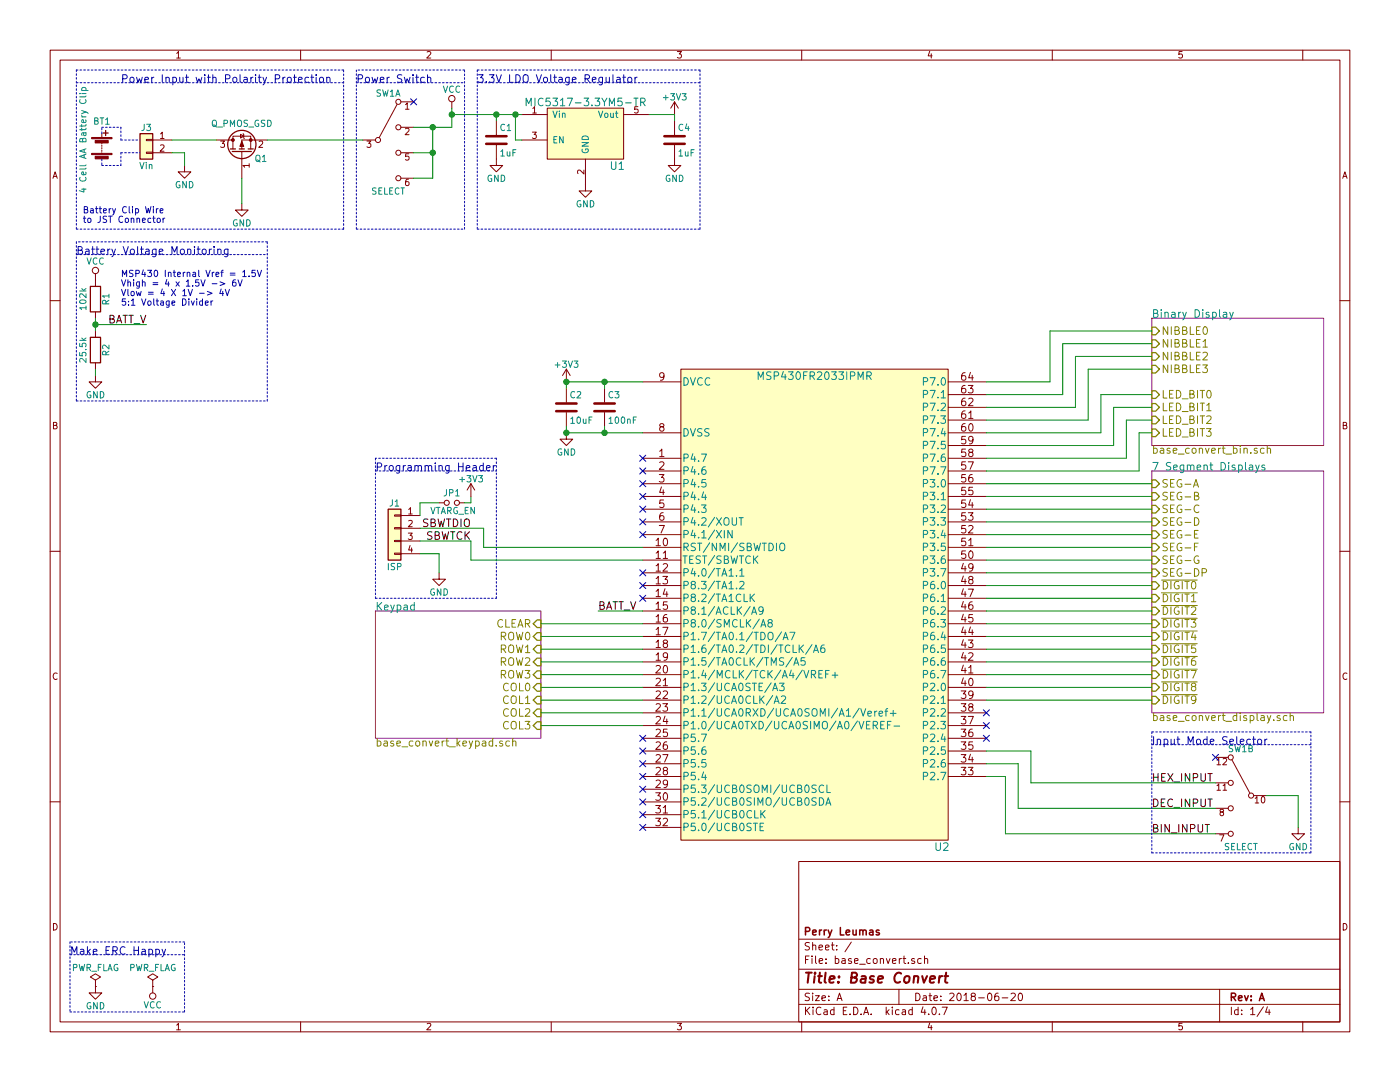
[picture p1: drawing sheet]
EESchema Schematic File Version 4
LIBS:base_convert-cache
EELAYER 26 0
EELAYER END
$Descr A 11000 8500
encoding utf-8
Sheet 1 4
Title "Base Convert"
Date "2018-06-20"
Rev "A"
Comp "Perry Leumas"
Comment1 ""
Comment2 ""
Comment3 ""
Comment4 ""
$EndDescr
$Sheet
S 9050 2500 1350 1000
U 5AEDC370
F0 "Binary Display" 60
F1 "base_convert_bin.sch" 60
F2 "LED_BIT0" I L 9050 3100 60 
F3 "LED_BIT1" I L 9050 3200 60 
F4 "LED_BIT2" I L 9050 3300 60 
F5 "LED_BIT3" I L 9050 3400 60 
F6 "NIBBLE0" I L 9050 2600 60 
F7 "NIBBLE1" I L 9050 2700 60 
F8 "NIBBLE2" I L 9050 2800 60 
F9 "NIBBLE3" I L 9050 2900 60 
$EndSheet
$Sheet
S 2950 4800 1300 1000
U 5AEC7C6F
F0 "Keypad" 60
F1 "base_convert_keypad.sch" 60
F2 "ROW0" I R 4250 5000 60 
F3 "ROW1" I R 4250 5100 60 
F4 "ROW2" I R 4250 5200 60 
F5 "ROW3" I R 4250 5300 60 
F6 "COL0" I R 4250 5400 60 
F7 "COL1" I R 4250 5500 60 
F8 "COL2" I R 4250 5600 60 
F9 "COL3" I R 4250 5700 60 
F10 "CLEAR" I R 4250 4900 60 
$EndSheet
$Sheet
S 9050 3700 1350 1900
U 5AEA74C1
F0 "7 Segment Displays" 60
F1 "base_convert_display.sch" 60
F2 "SEG-A" I L 9050 3800 60 
F3 "SEG-B" I L 9050 3900 60 
F4 "SEG-C" I L 9050 4000 60 
F5 "SEG-D" I L 9050 4100 60 
F6 "SEG-E" I L 9050 4200 60 
F7 "SEG-F" I L 9050 4300 60 
F8 "SEG-G" I L 9050 4400 60 
F9 "SEG-DP" I L 9050 4500 60 
F10 "~DIGIT0" I L 9050 4600 60 
F11 "~DIGIT1" I L 9050 4700 60 
F12 "~DIGIT2" I L 9050 4800 60 
F13 "~DIGIT3" I L 9050 4900 60 
F14 "~DIGIT4" I L 9050 5000 60 
F15 "~DIGIT5" I L 9050 5100 60 
F16 "~DIGIT6" I L 9050 5200 60 
F17 "~DIGIT7" I L 9050 5300 60 
F18 "~DIGIT8" I L 9050 5400 60 
F19 "~DIGIT9" I L 9050 5500 60 
$EndSheet
$Comp
L MPD_BatteryClip:BC4AAW BT1
U 1 1
P 800 1150
F 0 "BT1" H 800 1350 50  0000 C CNN
F 1 "4 Cell AA Battery Clip" V 650 1200 50  0000 C CNN
F 2 "MPD:BC4AAW" V 800 1210 50  0001 C CNN
F 3 "http://www.memoryprotectiondevices.com/datasheets/BC4AAW-datasheet.pdf" V 800 1210 50  0001 C CNN
F 4 "HOLDER BATT 4-AA CELLS WIRE LDS" H 800 1150 60  0001 C CNN "Description"
F 5 "MPD (Memory Protection Devices)" H 800 1150 60  0001 C CNN "Manufacture"
F 6 "BC4AAW" H 800 1150 60  0001 C CNN "Mfg Part Number"
F 7 "Wire" H 800 1150 60  0001 C CNN "Package"
	1    800  1150
	1    0    0    -1  
$EndComp
$Comp
L base_convert-rescue:GND #PWR01
U 1 1
P 1450 1300
F 0 "#PWR01" H 1450 1050 50  0001 C CNN
F 1 "GND" H 1450 1150 50  0000 C CNN
F 2 "" H 1450 1300 50  0001 C CNN
F 3 "" H 1450 1300 50  0001 C CNN
	1    1450 1300
	1    0    0    -1  
$EndComp
$Comp
L base_convert-rescue:Q_PMOS_GSD Q1
U 1 1
P 1900 1200
F 0 "Q1" V 1850 1100 50  0000 R CNN
F 1 "Q_PMOS_GSD" V 2125 1200 50  0000 C CNN
F 2 "TO_SOT_Packages_SMD:SOT-23" H 2100 1300 50  0001 C CNN
F 3 "http://www.vishay.com/docs/64004/si2323dds.pdf" H 1900 1200 50  0001 C CNN
F 4 "MOSFET P-CH 20V 5.3A SOT-23" H 2100 1350 50  0001 C CNN "Description"
F 5 "Vishay Siliconix" H 2100 1350 50  0001 C CNN "Manufacture"
F 6 "SI2323DDS-T1-GE3" H 2100 1350 50  0001 C CNN "Mfg Part Number"
F 7 "SOT-23" H 2100 1350 50  0001 C CNN "Package"
	1    1900 1200
	0    -1   -1   0   
$EndComp
$Comp
L base_convert-rescue:GND #PWR02
U 1 1
P 1900 1600
F 0 "#PWR02" H 1900 1350 50  0001 C CNN
F 1 "GND" H 1900 1450 50  0000 C CNN
F 2 "" H 1900 1600 50  0001 C CNN
F 3 "" H 1900 1600 50  0001 C CNN
	1    1900 1600
	1    0    0    -1  
$EndComp
$Comp
L base_convert-rescue:GND #PWR03
U 1 1
P 4450 3400
F 0 "#PWR03" H 4450 3150 50  0001 C CNN
F 1 "GND" H 4450 3250 50  0000 C CNN
F 2 "" H 4450 3400 50  0001 C CNN
F 3 "" H 4450 3400 50  0001 C CNN
	1    4450 3400
	1    0    0    -1  
$EndComp
$Comp
L base_convert-rescue:C C2
U 1 1
P 4450 3200
F 0 "C2" H 4475 3300 50  0000 L CNN
F 1 "10uF" H 4475 3100 50  0000 L CNN
F 2 "Capacitors_SMD:C_0805" H 4488 3050 50  0001 C CNN
F 3 "http://www.samsungsem.com/kr/support/product-search/mlcc/CL21A106KQFNNNG.jsp" H 4450 3200 50  0001 C CNN
F 4 "CAP CER 10UF 6.3V X5R 0805" H 4450 3200 60  0001 C CNN "Description"
F 5 "Samsung Electro-Mechanics" H 4450 3200 60  0001 C CNN "Manufacture"
F 6 "CL21A106MQFNNNE" H 4450 3200 60  0001 C CNN "Mfg Part Number"
F 7 "0805" H 4450 3200 60  0001 C CNN "Package"
	1    4450 3200
	1    0    0    -1  
$EndComp
$Comp
L base_convert-rescue:C C3
U 1 1
P 4750 3200
F 0 "C3" H 4775 3300 50  0000 L CNN
F 1 "100nF" H 4775 3100 50  0000 L CNN
F 2 "Capacitors_SMD:C_0805" H 4788 3050 50  0001 C CNN
F 3 "http://www.samsungsem.com/kr/support/product-search/mlcc/CL21B104KOANNNC.jsp" H 4750 3200 50  0001 C CNN
F 4 "CAP CER 0.1UF 16V X7R 0805" H 4750 3200 60  0001 C CNN "Description"
F 5 "Samsung Electro-Mechanics" H 4750 3200 60  0001 C CNN "Manufacture"
F 6 "CL21B104KOANNNC" H 4750 3200 60  0001 C CNN "Mfg Part Number"
F 7 "0805" H 4750 3200 60  0001 C CNN "Package"
	1    4750 3200
	1    0    0    -1  
$EndComp
$Comp
L Switch_CK:SS-24E06-TG5P SW1
U 1 1
P 3050 1100
F 0 "SW1" H 3050 1470 50  0000 C CNN
F 1 "SELECT" H 3050 700 50  0000 C CNN
F 2 "Switch_CK:DP4T_SS-24E06-TG5P" H 3050 1300 50  0001 C CNN
F 3 "https://media.digikey.com/pdf/Data%20Sheets/C&K/SS-24E06-TG_5_(P).pdf" H 3050 1300 50  0001 C CNN
F 4 "SWITCH SLIDE DP4T 300MA 30V" H 3050 1570 50  0001 C CNN "Description"
F 5 "C&K" H 3050 1570 50  0001 C CNN "Manufacture"
F 6 "SS-24E06-TG 5 (P)" H 3050 1570 50  0001 C CNN "Mfg Part Number"
F 7 "PC Pin" H 3050 1570 50  0001 C CNN "Package"
	1    3050 1100
	1    0    0    -1  
$EndComp
$Comp
L Switch_CK:SS-24E06-TG5P SW1
U 2 1
P 9750 6250
F 0 "SW1" H 9750 6620 50  0000 C CNN
F 1 "SELECT" H 9750 5850 50  0000 C CNN
F 2 "Switch_CK:DP4T_SS-24E06-TG5P" H 9750 6450 50  0001 C CNN
F 3 "https://media.digikey.com/pdf/Data%20Sheets/C&K/SS-24E06-TG_5_(P).pdf" H 9750 6450 50  0001 C CNN
F 4 "SWITCH SLIDE DP4T 300MA 30V" H 9750 6720 50  0001 C CNN "Description"
F 5 "C&K" H 9750 6720 50  0001 C CNN "Manufacture"
F 6 "SS-24E06-TG 5 (P)" H 9750 6720 50  0001 C CNN "Mfg Part Number"
F 7 "PC Pin" H 9750 6720 50  0001 C CNN "Package"
	2    9750 6250
	-1   0    0    -1  
$EndComp
$Comp
L base_convert-rescue:GND #PWR04
U 1 1
P 10200 6500
F 0 "#PWR04" H 10200 6250 50  0001 C CNN
F 1 "GND" H 10200 6350 50  0000 C CNN
F 2 "" H 10200 6500 50  0001 C CNN
F 3 "" H 10200 6500 50  0001 C CNN
	1    10200 6500
	-1   0    0    -1  
$EndComp
$Comp
L base_convert-rescue:R R1
U 1 1
P 750 2350
F 0 "R1" V 830 2350 50  0000 C CNN
F 1 "102k" V 650 2350 50  0000 C CNN
F 2 "Resistors_SMD:R_0603" V 680 2350 50  0001 C CNN
F 3 "http://rohmfs.rohm.com/en/products/databook/datasheet/passive/resistor/chip_resistor/mcr_g.pdf" H 750 2350 50  0001 C CNN
F 4 "RES SMD 102K OHM 1% 1/10W 0603" H 750 2350 60  0001 C CNN "Description"
F 5 "Rohm Semiconductor" H 750 2350 60  0001 C CNN "Manufacture"
F 6 "MCR03ERTF1023" H 750 2350 60  0001 C CNN "Mfg Part Number"
F 7 "0603" H 750 2350 60  0001 C CNN "Package"
	1    750  2350
	1    0    0    -1  
$EndComp
$Comp
L base_convert-rescue:R R2
U 1 1
P 750 2750
F 0 "R2" V 830 2750 50  0000 C CNN
F 1 "25.5k" V 650 2750 50  0000 C CNN
F 2 "Resistors_SMD:R_0603" V 680 2750 50  0001 C CNN
F 3 "http://rohmfs.rohm.com/en/products/databook/datasheet/passive/resistor/chip_resistor/mcr_g.pdf" H 750 2750 50  0001 C CNN
F 4 "RES SMD 25.5K OHM 1% 1/10W 0603" H 750 2750 60  0001 C CNN "Description"
F 5 "Rohm Semiconductor" H 750 2750 60  0001 C CNN "Manufacture"
F 6 "MCR03ERTF2552" H 750 2750 60  0001 C CNN "Mfg Part Number"
F 7 "0603" H 750 2750 60  0001 C CNN "Package"
	1    750  2750
	1    0    0    -1  
$EndComp
$Comp
L base_convert-rescue:GND #PWR05
U 1 1
P 750 2950
F 0 "#PWR05" H 750 2700 50  0001 C CNN
F 1 "GND" H 750 2800 50  0000 C CNN
F 2 "" H 750 2950 50  0001 C CNN
F 3 "" H 750 2950 50  0001 C CNN
	1    750  2950
	1    0    0    -1  
$EndComp
$Comp
L base_convert-rescue:Conn_01x04 J1
U 1 1
P 3100 4150
F 0 "J1" H 3100 4350 50  0000 C CNN
F 1 "ISP" H 3100 3850 50  0000 C CNN
F 2 "Connector_PinHeader_2.54mm:PinHeader_1x04_P2.54mm_Horizontal" H 3100 4150 50  0001 C CNN
F 3 "https://cdn.harwin.com/pdfs/M20-975.pdf" H 3100 4150 50  0001 C CNN
F 4 "4POS SIL HORIZONTAL PIN HEADER" H 0   0   50  0001 C CNN "Description"
F 5 "Harwin Inc." H 0   0   50  0001 C CNN "Manufacture"
F 6 "M20-9750446" H 0   0   50  0001 C CNN "Mfg Part Number"
F 7 "4PIN THT" H 0   0   50  0001 C CNN "Package"
	1    3100 4150
	-1   0    0    -1  
$EndComp
$Comp
L base_convert-rescue:GND #PWR06
U 1 1
P 3450 4500
F 0 "#PWR06" H 3450 4250 50  0001 C CNN
F 1 "GND" H 3450 4350 50  0000 C CNN
F 2 "" H 3450 4500 50  0001 C CNN
F 3 "" H 3450 4500 50  0001 C CNN
	1    3450 4500
	1    0    0    -1  
$EndComp
$Comp
L base_convert-rescue:C C1
U 1 1
P 3900 1100
F 0 "C1" H 3925 1200 50  0000 L CNN
F 1 "1uF" H 3925 1000 50  0000 L CNN
F 2 "Capacitors_SMD:C_0805" H 3938 950 50  0001 C CNN
F 3 "http://www.samsungsem.com/kr/support/product-search/mlcc/CL21B105KOFNNNG.jsp" H 3900 1100 50  0001 C CNN
F 4 "CAP CER 1UF 16V X7R 0805" H 3900 1100 60  0001 C CNN "Description"
F 5 "Samsung Electro-Mechanics" H 3900 1100 60  0001 C CNN "Manufacture"
F 6 "CL21B105KOFNNNG" H 3900 1100 60  0001 C CNN "Mfg Part Number"
F 7 "0805" H 3900 1100 60  0001 C CNN "Package"
	1    3900 1100
	1    0    0    -1  
$EndComp
$Comp
L base_convert-rescue:GND #PWR07
U 1 1
P 3900 1250
F 0 "#PWR07" H 3900 1000 50  0001 C CNN
F 1 "GND" H 3900 1100 50  0000 C CNN
F 2 "" H 3900 1250 50  0001 C CNN
F 3 "" H 3900 1250 50  0001 C CNN
	1    3900 1250
	1    0    0    -1  
$EndComp
$Comp
L base_convert-rescue:GND #PWR08
U 1 1
P 4600 1450
F 0 "#PWR08" H 4600 1200 50  0001 C CNN
F 1 "GND" H 4600 1300 50  0000 C CNN
F 2 "" H 4600 1450 50  0001 C CNN
F 3 "" H 4600 1450 50  0001 C CNN
	1    4600 1450
	1    0    0    -1  
$EndComp
$Comp
L base_convert-rescue:GND #PWR09
U 1 1
P 5300 1250
F 0 "#PWR09" H 5300 1000 50  0001 C CNN
F 1 "GND" H 5300 1100 50  0000 C CNN
F 2 "" H 5300 1250 50  0001 C CNN
F 3 "" H 5300 1250 50  0001 C CNN
	1    5300 1250
	1    0    0    -1  
$EndComp
$Comp
L base_convert-rescue:VCC #PWR010
U 1 1
P 750 2200
F 0 "#PWR010" H 750 2050 50  0001 C CNN
F 1 "VCC" H 750 2350 50  0000 C CNN
F 2 "" H 750 2200 50  0001 C CNN
F 3 "" H 750 2200 50  0001 C CNN
	1    750  2200
	1    0    0    -1  
$EndComp
$Comp
L base_convert-rescue:+3V3 #PWR011
U 1 1
P 5300 900
F 0 "#PWR011" H 5300 750 50  0001 C CNN
F 1 "+3V3" H 5300 1040 50  0000 C CNN
F 2 "" H 5300 900 50  0001 C CNN
F 3 "" H 5300 900 50  0001 C CNN
	1    5300 900 
	1    0    0    -1  
$EndComp
$Comp
L base_convert-rescue:Jumper_NO_Small JP1
U 1 1
P 3550 3950
F 0 "JP1" H 3550 4030 50  0000 C CNN
F 1 "VTARG_EN" H 3560 3890 50  0000 C CNN
F 2 "Resistors_SMD:R_1206" H 3550 3950 50  0001 C CNN
F 3 "http://www.yageo.com/documents/recent/PYu-RC_Group_51_RoHS_L_9.pdf" H 3550 3950 50  0001 C CNN
F 4 "RES SMD 0 OHM JUMPER 1/4W 1206" H 3550 3950 60  0001 C CNN "Description"
F 5 "Yageo" H 3550 3950 60  0001 C CNN "Manufacture"
F 6 "RC1206JR-070RL" H 3550 3950 60  0001 C CNN "Mfg Part Number"
F 7 "1206" H 3550 3950 60  0001 C CNN "Package"
	1    3550 3950
	1    0    0    -1  
$EndComp
$Comp
L base_convert-rescue:VCC #PWR012
U 1 1
P 3550 850
F 0 "#PWR012" H 3550 700 50  0001 C CNN
F 1 "VCC" H 3550 1000 50  0000 C CNN
F 2 "" H 3550 850 50  0001 C CNN
F 3 "" H 3550 850 50  0001 C CNN
	1    3550 850 
	1    0    0    -1  
$EndComp
$Comp
L base_convert-rescue:+3V3 #PWR013
U 1 1
P 4450 3000
F 0 "#PWR013" H 4450 2850 50  0001 C CNN
F 1 "+3V3" H 4450 3140 50  0000 C CNN
F 2 "" H 4450 3000 50  0001 C CNN
F 3 "" H 4450 3000 50  0001 C CNN
	1    4450 3000
	1    0    0    -1  
$EndComp
$Comp
L MSP430:MSP430FR2033IPMR U2
U 1 1
P 5050 3000
F 0 "U2" H 7400 -650 60  0000 C CNN
F 1 "MSP430FR2033IPMR" H 6400 3050 60  0000 C CNN
F 2 "Housings_QFP:LQFP-64_10x10mm_Pitch0.5mm" H 6400 3150 60  0001 C CNN
F 3 "http://www.ti.com/lit/ds/symlink/msp430fr2032.pdf" H 5050 3000 60  0001 C CNN
F 4 "IC MCU 16BIT 15.5KB FRAM 64LQFP" H 7400 -150 50  0001 C CNN "Description"
F 5 "Texas Instruments" H 7400 -150 50  0001 C CNN "Manufacture"
F 6 "MSP430FR2033IPMR" H 7400 -150 50  0001 C CNN "Mfg Part Number"
F 7 "64LQFP" H 7400 -150 50  0001 C CNN "Package"
	1    5050 3000
	1    0    0    -1  
$EndComp
$Comp
L Regulator_Microchip:MIC5317 U1
U 1 1
P 4600 900
F 0 "U1" H 4850 500 60  0000 C CNN
F 1 "MIC5317-3.3YM5-TR" H 4600 1000 60  0000 C CNN
F 2 "TO_SOT_Packages_SMD:SOT-23-5" H 4600 900 60  0001 C CNN
F 3 "http://www.microchip.com/mymicrochip/filehandler.aspx?ddocname=en579427" H 4600 900 60  0001 C CNN
F 4 "IC REG LINEAR 3.3V 150MA SOT23-5" H 4600 900 60  0001 C CNN "Description"
F 5 "Microchip Technology" H 4600 900 60  0001 C CNN "Manufacture"
F 6 "MIC5317-3.3YM5-TR" H 4600 900 60  0001 C CNN "Mfg Part Number"
F 7 "SOT23-5" H 4600 900 60  0001 C CNN "Package"
	1    4600 900 
	1    0    0    -1  
$EndComp
$Comp
L base_convert-rescue:C C4
U 1 1
P 5300 1100
F 0 "C4" H 5325 1200 50  0000 L CNN
F 1 "1uF" H 5325 1000 50  0000 L CNN
F 2 "Capacitors_SMD:C_0805" H 5338 950 50  0001 C CNN
F 3 "http://www.samsungsem.com/kr/support/product-search/mlcc/CL21B105KOFNNNG.jsp" H 5300 1100 50  0001 C CNN
F 4 "CAP CER 1UF 16V X7R 0805" H 5300 1100 60  0001 C CNN "Description"
F 5 "Samsung Electro-Mechanics" H 5300 1100 60  0001 C CNN "Manufacture"
F 6 "CL21B105KOFNNNG" H 5300 1100 60  0001 C CNN "Mfg Part Number"
F 7 "0805" H 5300 1100 60  0001 C CNN "Package"
	1    5300 1100
	1    0    0    -1  
$EndComp
$Comp
L base_convert-rescue:Conn_01x02 J3
U 1 1
P 1150 1100
F 0 "J3" H 1150 1200 50  0000 C CNN
F 1 "Vin" H 1150 900 50  0000 C CNN
F 2 "Connectors_JST:JST_PH_S2B-PH-K_02x2.00mm_Angled" H 1150 1100 50  0001 C CNN
F 3 "http://www.jst-mfg.com/product/pdf/eng/ePH.pdf" H 1150 1100 50  0001 C CNN
F 4 "CONN HEADER PH SIDE 2POS 2MM" H 1150 1100 60  0001 C CNN "Description"
F 5 "JST Sales America Inc." H 1150 1100 60  0001 C CNN "Manufacture"
F 6 "S2B-PH-K-S(LF)(SN)" H 1150 1100 60  0001 C CNN "Mfg Part Number"
F 7 "2.0mm Pin" H 1150 1100 60  0001 C CNN "Package"
	1    1150 1100
	-1   0    0    -1  
$EndComp
$Comp
L base_convert-rescue:PWR_FLAG #FLG014
U 1 1
P 750 7750
F 0 "#FLG014" H 750 7825 50  0001 C CNN
F 1 "PWR_FLAG" H 750 7900 50  0000 C CNN
F 2 "" H 750 7750 50  0001 C CNN
F 3 "" H 750 7750 50  0001 C CNN
	1    750  7750
	1    0    0    -1  
$EndComp
$Comp
L base_convert-rescue:GND #PWR015
U 1 1
P 750 7750
F 0 "#PWR015" H 750 7500 50  0001 C CNN
F 1 "GND" H 750 7600 50  0000 C CNN
F 2 "" H 750 7750 50  0001 C CNN
F 3 "" H 750 7750 50  0001 C CNN
	1    750  7750
	1    0    0    -1  
$EndComp
$Comp
L base_convert-rescue:VCC #PWR016
U 1 1
P 1200 7750
F 0 "#PWR016" H 1200 7600 50  0001 C CNN
F 1 "VCC" H 1200 7900 50  0000 C CNN
F 2 "" H 1200 7750 50  0001 C CNN
F 3 "" H 1200 7750 50  0001 C CNN
	1    1200 7750
	-1   0    0    1   
$EndComp
$Comp
L base_convert-rescue:PWR_FLAG #FLG017
U 1 1
P 1200 7750
F 0 "#FLG017" H 1200 7825 50  0001 C CNN
F 1 "PWR_FLAG" H 1200 7900 50  0000 C CNN
F 2 "" H 1200 7750 50  0001 C CNN
F 3 "" H 1200 7750 50  0001 C CNN
	1    1200 7750
	1    0    0    -1  
$EndComp
Text Label 9050 6350 0    60   ~ 0
DEC_INPUT
Text Label 9050 6150 0    60   ~ 0
HEX_INPUT
Text Label 9050 6550 0    60   ~ 0
BIN_INPUT
Text Label 1150 2550 2    60   ~ 0
BATT_V
Text Label 3700 4150 2    60   ~ 0
SBWTDIO
Text Label 3700 4250 2    60   ~ 0
SBWTCK
Text Notes 2950 3700 0    60   ~ 0
Programming Header
Text Notes 3750 650  0    60   ~ 0
3.3V LDO Voltage Regulator
Text Notes 9050 5850 0    60   ~ 0
Input Mode Selector
Text Notes 950  650  0    60   ~ 0
Power Input with Polarity Protection
Text Notes 2800 650  0    60   ~ 0
Power Switch
Text Notes 950  2400 0    50   ~ 0
MSP430 Internal Vref = 1.5V\nVhigh = 4 x 1.5V -> 6V\nVlow = 4 X 1V -> 4V\n5:1 Voltage Divider
Text Notes 600  2000 0    60   ~ 0
Battery Voltage Monitoring
Text Label 4700 4800 0    60   ~ 0
BATT_V
Text Notes 650  1750 0    50   ~ 0
Battery Clip Wire \nto JST Connector
Text Notes 550  7500 0    60   ~ 0
Make ERC Happy
Wire Wire Line
	1900 1600 1900 1400
Wire Wire Line
	4450 3000 4750 3000
Wire Wire Line
	4450 3000 4450 3050
Wire Wire Line
	4750 3000 4750 3050
Wire Wire Line
	4450 3350 4450 3400
Wire Wire Line
	4450 3400 4750 3400
Wire Wire Line
	3400 1400 3250 1400
Wire Wire Line
	10200 6500 10200 6250
Wire Wire Line
	10200 6250 9950 6250
Wire Wire Line
	750  2950 750  2900
Wire Wire Line
	750  2500 750  2550
Wire Wire Line
	750  2550 1150 2550
Wire Wire Line
	3300 4350 3450 4350
Wire Wire Line
	3450 4350 3450 4500
Wire Wire Line
	7750 3800 9050 3800
Wire Wire Line
	9050 3900 7750 3900
Wire Wire Line
	7750 4000 9050 4000
Wire Wire Line
	9050 4100 7750 4100
Wire Wire Line
	7750 4200 9050 4200
Wire Wire Line
	9050 4300 7750 4300
Wire Wire Line
	9050 4400 7750 4400
Wire Wire Line
	7750 3700 8950 3700
Wire Wire Line
	8950 3700 8950 3400
Wire Wire Line
	8950 3400 9050 3400
Wire Wire Line
	7750 3600 8850 3600
Wire Wire Line
	8850 3600 8850 3300
Wire Wire Line
	8850 3300 9050 3300
Wire Wire Line
	9050 3200 8750 3200
Wire Wire Line
	8750 3200 8750 3500
Wire Wire Line
	8750 3500 7750 3500
Wire Wire Line
	7750 3400 8650 3400
Wire Wire Line
	8650 3400 8650 3100
Wire Wire Line
	8650 3100 9050 3100
Wire Wire Line
	9050 2900 8550 2900
Wire Wire Line
	8550 2900 8550 3300
Wire Wire Line
	8550 3300 7750 3300
Wire Wire Line
	7750 3200 8450 3200
Wire Wire Line
	8450 3200 8450 2800
Wire Wire Line
	8450 2800 9050 2800
Wire Wire Line
	9050 2700 8350 2700
Wire Wire Line
	8350 2700 8350 3100
Wire Wire Line
	8350 3100 7750 3100
Wire Wire Line
	7750 3000 8250 3000
Wire Wire Line
	8250 3000 8250 2600
Wire Wire Line
	8250 2600 9050 2600
Wire Wire Line
	7750 4600 9050 4600
Wire Wire Line
	7750 4700 9050 4700
Wire Wire Line
	9050 4800 7750 4800
Wire Wire Line
	7750 4900 9050 4900
Wire Wire Line
	7750 5000 9050 5000
Wire Wire Line
	9050 5100 7750 5100
Wire Wire Line
	7750 5200 9050 5200
Wire Wire Line
	9050 5300 7750 5300
Wire Wire Line
	7750 5400 9050 5400
Wire Wire Line
	4250 5000 5050 5000
Wire Wire Line
	5050 5100 4250 5100
Wire Wire Line
	4250 5200 5050 5200
Wire Wire Line
	5050 5300 4250 5300
Wire Wire Line
	4250 5400 5050 5400
Wire Wire Line
	5050 5500 4250 5500
Wire Wire Line
	4250 5600 5050 5600
Wire Wire Line
	5050 5700 4250 5700
Wire Wire Line
	9050 5500 7750 5500
Wire Wire Line
	9050 4500 7750 4500
Wire Wire Line
	3250 1200 3400 1200
Wire Wire Line
	9550 6550 7900 6550
Wire Wire Line
	7900 6100 7750 6100
Wire Wire Line
	9550 6350 8000 6350
Wire Wire Line
	8000 6000 7750 6000
Wire Wire Line
	9550 6150 8100 6150
Wire Wire Line
	8100 5900 7750 5900
Wire Wire Line
	4250 4900 5050 4900
Wire Wire Line
	3900 900  3900 950 
Wire Wire Line
	4100 1100 4050 1100
Wire Wire Line
	4050 1100 4050 900 
Wire Wire Line
	5100 900  5300 900 
Wire Wire Line
	5300 900  5300 950 
Wire Wire Line
	3400 1000 3400 1200
Wire Wire Line
	3300 4050 3300 3950
Wire Wire Line
	3300 3950 3450 3950
Wire Wire Line
	3650 3950 3700 3950
Wire Wire Line
	3700 3950 3700 3900
Wire Notes Line
	2950 3600 2950 4700
Wire Notes Line
	2950 4700 3900 4700
Wire Notes Line
	3900 4700 3900 3600
Wire Notes Line
	3900 3600 2950 3600
Wire Notes Line
	2950 3700 3900 3700
Wire Wire Line
	3550 1000 3400 1000
Wire Wire Line
	3550 900  3900 900 
Wire Notes Line
	3750 550  3750 1800
Wire Notes Line
	3750 1800 5500 1800
Wire Notes Line
	5500 1800 5500 550 
Wire Notes Line
	5500 550  3750 550 
Wire Notes Line
	3750 650  5500 650 
Wire Wire Line
	7900 6550 7900 6100
Wire Wire Line
	8000 6350 8000 6000
Wire Wire Line
	8100 6150 8100 5900
Wire Notes Line
	9050 5750 9050 6700
Wire Notes Line
	9050 6700 10300 6700
Wire Notes Line
	10300 6700 10300 5750
Wire Notes Line
	10300 5750 9050 5750
Wire Notes Line
	9050 5850 10300 5850
Wire Notes Line
	600  550  600  1800
Wire Notes Line
	600  1800 2700 1800
Wire Notes Line
	2700 1800 2700 550 
Wire Notes Line
	2700 550  600  550 
Wire Notes Line
	600  650  2700 650 
Wire Wire Line
	2850 1100 2100 1100
Wire Notes Line
	2800 550  2800 1800
Wire Notes Line
	2800 1800 3650 1800
Wire Notes Line
	3650 1800 3650 550 
Wire Notes Line
	3650 550  2800 550 
Wire Notes Line
	2800 650  3650 650 
Wire Wire Line
	3550 850  3550 900 
Wire Wire Line
	4750 3400 4750 3350
Wire Wire Line
	5050 4400 3700 4400
Wire Wire Line
	3700 4400 3700 4250
Wire Wire Line
	3700 4250 3300 4250
Wire Wire Line
	3300 4150 3800 4150
Wire Wire Line
	3800 4150 3800 4300
Wire Wire Line
	3800 4300 5050 4300
Wire Notes Line
	600  1900 600  3150
Wire Notes Line
	600  3150 2100 3150
Wire Notes Line
	2100 3150 2100 1900
Wire Notes Line
	2100 1900 600  1900
Wire Notes Line
	600  2000 2100 2000
Wire Wire Line
	4700 4800 5050 4800
Wire Wire Line
	1350 1200 1450 1200
Wire Wire Line
	1450 1200 1450 1300
Wire Wire Line
	1350 1100 1700 1100
Wire Notes Line
	800  1050 800  1000
Wire Notes Line
	800  1000 950  1000
Wire Notes Line
	950  1000 950  1100
Wire Notes Line
	950  1100 1100 1100
Wire Notes Line
	800  1250 800  1300
Wire Notes Line
	800  1300 950  1300
Wire Notes Line
	950  1300 950  1200
Wire Notes Line
	950  1200 1100 1200
Wire Notes Line
	550  7400 550  7950
Wire Notes Line
	550  7950 1450 7950
Wire Notes Line
	1450 7950 1450 7400
Wire Notes Line
	1450 7400 550  7400
Wire Notes Line
	550  7500 1450 7500
Connection ~ 4750 3000
Connection ~ 4750 3400
Connection ~ 4450 3000
Connection ~ 750  2550
Connection ~ 3400 1000
Connection ~ 3400 1200
Connection ~ 3900 900 
Connection ~ 4050 900 
Connection ~ 3550 900 
Connection ~ 4450 3400
NoConn ~ 3250 800 
NoConn ~ 9550 5950
NoConn ~ 5050 3600
NoConn ~ 5050 3700
NoConn ~ 5050 3800
NoConn ~ 5050 3900
NoConn ~ 5050 4000
NoConn ~ 5050 4100
NoConn ~ 5050 4200
NoConn ~ 5050 4500
NoConn ~ 5050 4600
NoConn ~ 5050 4700
NoConn ~ 7750 5600
NoConn ~ 7750 5700
NoConn ~ 7750 5800
NoConn ~ 5050 5800
NoConn ~ 5050 5900
NoConn ~ 5050 6000
NoConn ~ 5050 6100
NoConn ~ 5050 6200
NoConn ~ 5050 6300
NoConn ~ 5050 6400
NoConn ~ 5050 6500
$Comp
L base_convert-rescue:+3V3 #PWR018
U 1 1
P 3700 3900
F 0 "#PWR018" H 3700 3750 50  0001 C CNN
F 1 "+3V3" H 3700 4040 50  0000 C CNN
F 2 "" H 3700 3900 50  0001 C CNN
F 3 "" H 3700 3900 50  0001 C CNN
	1    3700 3900
	1    0    0    -1  
$EndComp
Wire Wire Line
	4750 3000 5050 3000
Wire Wire Line
	4750 3400 5050 3400
Wire Wire Line
	750  2550 750  2600
Wire Wire Line
	3400 1000 3250 1000
Wire Wire Line
	3400 1200 3400 1400
Wire Wire Line
	3900 900  4050 900 
Wire Wire Line
	4050 900  4100 900 
Wire Wire Line
	3550 900  3550 1000
$EndSCHEMATC
